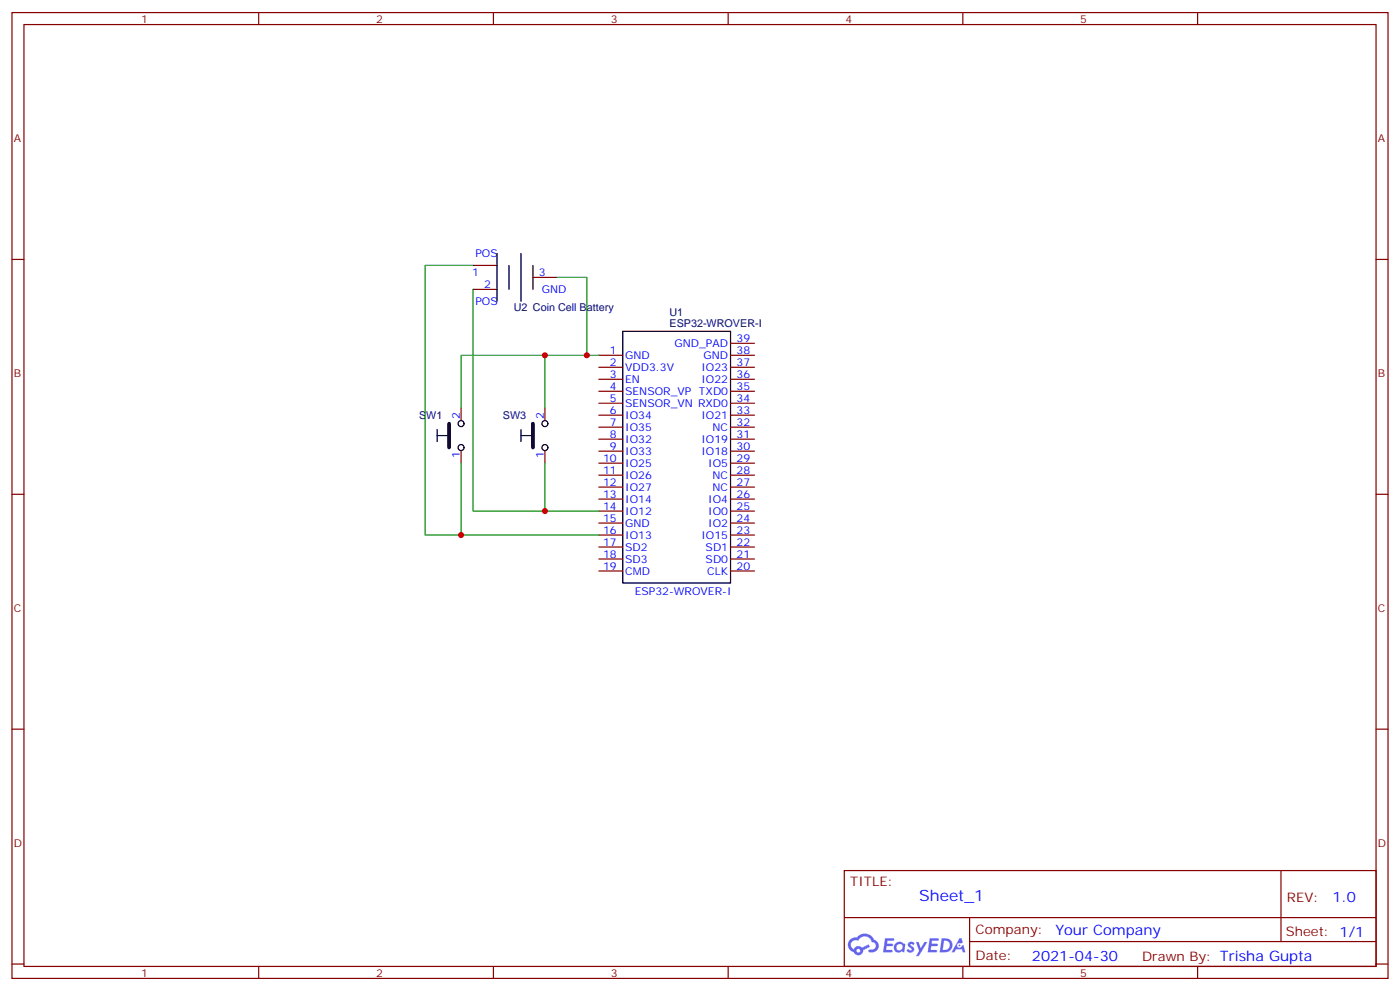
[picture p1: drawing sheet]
<svg xmlns="http://www.w3.org/2000/svg" width="412mm" height="292mm" viewBox="0 0 412 292" stroke-linecap="round" stroke-linejoin="round" font-family="sans-serif">
<g fill="none" stroke="#870000" stroke-width=".35">
<path d="M3.5 3.7h405.4v284.3h-405.4zM7.1 7.2h398.2v277.3h-398.2zM76.2 3.7v3.5M145.3 3.7v3.5M214.5 3.7v3.5M283.6 3.7v3.5M352.8 3.7v3.5M3.5 76.4h3.6M405.3 76.4h3.6M3.5 145.5h3.6M405.3 145.5h3.6M3.5 214.7h3.6"/>
<path d="M405.3 214.7h3.6M248.7 256.3h156.6v28.2h-156.6zM377.3 256.3v20.9M248.7 270.1h156.5M285.6 277.2h119.6M285.6 270.1v14.2M3.5 283.8h3.6M76.2 284.5v3.5M145.3 284.5v3.5M214.5 284.5v3.5M283.6 284.5v3.5M352.8 284.5v3.5"/>
<path d="M405.3 283.8h3.6"/>
</g>
<g fill="#5487ff">
<path d="M267.7 277.5a1.22 1.22 0 0 1 1.7 .2l-.4 .6a.47 .47 0 0 0-.3-.4 .47 .47 0 0 0-.5 .2l.1 .2a1.14 1.14 0 0 1 .8 1.8 1.14 1.14 0 0 1-1.9 0l-.2-.2 .5-.6 .7 .5a.29 .29 0 0 0 .3-.3 .29 .29 0 0 0-.2-.3 1.04 1.04 0 0 1-.6-1.7z"/>
<path d="M260.7 276.2h2.4l.3 .2-.2 .5-1.8 .1-.1 .8h1.5l.3 .4-.3 .4h-1.6l-.2 1.1h1.7l.2 .3-.2 .3-2.6 .1z"/>
<path d="M273.8 276.2h2.4l.3 .2-.1 .5-1.8 .1-.2 .8h1.6l.3 .4-.4 .4-1.6-.1-.1 1.1 1.7 .1 .2 .3-.2 .3-2.6 .1z"/>
<path d="M282.6 276.2h.7l.3 1.3-.6 .3a.69 .69 0 0 0-1 .3 .69 .69 0 0 0 .4 .9 .69 .69 0 0 0 .9-.6l.5-.2 .6 2.2h-.8l-.2-.9h-1.8l-.5 .9h-.8z"/>
<path d="M269.8 277.3h.8l.6 1.8 1.1-1.8h.9l-2.6 4.2h-.8l.9-1.5z"/>
<path d="M277.4 276.2l-.6 4.2h1.3a2.11 2.11 0 0 0 2.5-2.1 2.11 2.11 0 0 0-2.5-2.1zM278.1 277a1.39 1.39 0 0 1 1.7 1.4 1.39 1.39 0 0 1-1.8 1.2h-.3z"/>
<path d="M263.7 277.8a1.54 1.54 0 0 0-.1 2.2 1.54 1.54 0 0 0 2.2 .1l.6 .3 .3-2.3-.2-.3h-.4a1.49 1.49 0 0 0-2.4 0zM264 278.8a.94 .94 0 0 1 1.8 0 .94 .94 0 0 1-1.8 0z"/>
<path d="M250.4 276.6a2.18 2.18 0 0 0 1.1 3.7 1.44 1.44 0 0 0 1.6 .9 1.44 1.44 0 0 0 1.2-1.4l2-1.1-.5-.7-1.9 1a1.47 1.47 0 0 0-2.4 .4 1.39 1.39 0 0 1-.7-1.9 1.39 1.39 0 0 1 2-.5 2.12 2.12 0 0 1 2.2-1.3 2.12 2.12 0 0 1 1.9 1.7 1.14 1.14 0 0 1 1.1 1.4 1.14 1.14 0 0 1-1.7 .7 .43 .43 0 0 0-.5 .4 .43 .43 0 0 0 .4 .5 1.98 1.98 0 0 0 2.5-1.2 1.98 1.98 0 0 0-1.2-2.6 3.1 3.1 0 0 0-5.3-.6l-.9 .1zM252.3 279.9a.55 .55 0 0 1 1.1 0 .55 .55 0 0 1-1.1 0z"/>
<circle cx="282.6" cy="278.3" r=".26"/>
</g>
<g fill="none" stroke="#000" stroke-width=".35">
<path d="M146.4 74.6v14.1M149.9 78.1v7.1M153.5 74.6v14.1M157 78.1v7.1M183.4 97.5h31.8v74.1h-31.8zM128.8 128.2h3.5M128.8 126.5v3.5M153.5 128.2h3.5M153.5 126.5v3.5"/>
<circle cx="135.8" cy="124.7" r=".88"/>
<circle cx="135.8" cy="131.8" r=".88"/>
<circle cx="160.5" cy="124.7" r=".88"/>
<circle cx="160.5" cy="131.8" r=".88"/>
</g>
<g fill="none" stroke="#870000" stroke-width=".35">
<path d="M139.3 78.1h7.1M139.3 85.2h7.1M157 81.7h7M176.4 104.6h7M176.4 108.1h7M176.4 111.7h7M176.4 115.2h7M176.4 118.7h7M215.2 104.6h7M215.2 108.1h7M215.2 111.7h7M215.2 115.2h7"/>
<path d="M215.2 118.7h7M215.2 101.1h7M135.8 120.1v3.5M135.8 132.8v3.5M160.5 120.1v3.5M160.5 132.8v3.5M176.4 122.2h7M176.4 125.8h7M176.4 129.3h7M176.4 132.8h7M176.4 136.3h7M176.4 139.9h7"/>
<path d="M215.2 122.2h7M215.2 125.8h7M215.2 129.3h7M215.2 132.8h7M215.2 136.3h7M215.2 139.9h7M176.4 143.4h7M176.4 146.9h7M176.4 150.5h7M176.4 154h7M176.4 157.5h7M215.2 143.4h7"/>
<path d="M215.2 146.9h7M215.2 150.5h7M215.2 154h7M215.2 157.5h7M176.4 161h7M176.4 164.6h7M176.4 168.1h7M215.2 161h7M215.2 164.6h7M215.2 168.1h7"/>
</g>
<path d="M132.3 124.7v7.1M157 124.7v7.1" fill="none" stroke="#000" stroke-width="1.1"/>
<path d="M139.3 78.1h-14.1v79.4h10.6M139.3 85.2v65.3h21.2M164 81.7h8.9v22.9M160.5 104.6v15.5M176.4 104.6h-40.6v15.5M135.8 136.3v21.2h40.6M160.5 136.3v14.2h15.9" fill="none" stroke="#008700" stroke-width=".35"/>
<g fill="#c00">
<circle cx="160.5" cy="104.6" r=".88"/>
<circle cx="135.8" cy="157.5" r=".88"/>
<circle cx="160.5" cy="150.5" r=".88"/>
<circle cx="172.9" cy="104.6" r=".88"/>
</g>
<text font-size="4.6" fill="#00f" x="270.8" y="265.3">Sheet_1</text>
<g font-size="4.2" fill="#00f">
<text x="392.5" y="265.6">1.0</text>
<text x="310.9" y="275.1">Your Company</text>
<text x="304" y="282.9">2021-04-30</text>
</g>
<g font-size="3.9" fill="#800">
<text x="250.5" y="260.9">TITLE:</text>
<text x="379.1" y="265.6">REV:</text>
<text x="287.4" y="275.1">Company:</text>
<text x="378.7" y="275.7">Sheet: 1/1</text>
<text x="287.4" y="282.8">Date:</text>
<text x="336.4" y="282.8">Drawn By: Trisha Gupta</text>
</g>
<g font-size="3.2" fill="#800">
<text x="41.6" y="6.7">1</text>
<text x="110.8" y="6.7">2</text>
<text x="179.9" y="6.7">3</text>
<text x="249.1" y="6.7">4</text>
<text x="318.2" y="6.7">5</text>
<text x="4.1" y="41.8">A</text>
<text x="405.9" y="41.8">A</text>
<text x="4.1" y="110.9">B</text>
<text x="405.9" y="110.9">B</text>
<text x="4.1" y="180.1">C</text>
<text x="405.9" y="180.1">C</text>
<text x="4.1" y="249.2">D</text>
<text x="405.9" y="249.2">D</text>
<text x="41.6" y="287.5">1</text>
<text x="110.8" y="287.5">2</text>
<text x="179.9" y="287.5">3</text>
<text x="249.1" y="287.5">4</text>
<text x="318.2" y="287.5">5</text>
</g>
<g font-size="3.2" fill="#00f">
<text x="140.1" y="75.7">POS</text>
<text x="139.1" y="81.3">1</text>
<text x="158.7" y="81.3">3</text>
<text x="140.1" y="89.8">POS</text>
<text x="142.6" y="84.8">2</text>
<text x="159.6" y="86.3">GND</text>
<text x="217" y="100.7">39</text>
<text x="179.7" y="104.2">1</text>
<text x="179.7" y="107.8">2</text>
<text x="184.1" y="105.7">GND</text>
<text x="198.7" y="102.1">GND_PAD</text>
<text x="207.2" y="105.7">GND</text>
<text x="217" y="107.8">37</text>
<text x="217" y="104.2">38</text>
<text x="179.7" y="111.3">3</text>
<text x="184.1" y="109.2">VDD3.3V</text>
<text x="184.1" y="112.7">EN</text>
<text x="206.6" y="112.7">IO22</text>
<text x="206.6" y="109.2">IO23</text>
<text x="217" y="111.3">36</text>
<text x="179.7" y="114.8">4</text>
<text x="179.7" y="118.4">5</text>
<text x="184.1" y="116.2">SENSOR_VP</text>
<text x="184.1" y="119.8">SENSOR_VN RXD0</text>
<text x="205.9" y="116.2">TXD0</text>
<text x="217" y="118.4">34</text>
<text x="217" y="114.8">35</text>
<text x="135.5" y="123.3" transform="rotate(-90 135.5 123.3)">2</text>
<text x="160.2" y="123.3" transform="rotate(-90 160.2 123.3)">2</text>
<text x="179.7" y="121.9">6</text>
<text x="179.7" y="125.4">7</text>
<text x="184.1" y="123.3">IO34</text>
<text x="206.6" y="123.3">IO21</text>
<text x="217" y="125.4">32</text>
<text x="217" y="121.9">33</text>
<text x="179.7" y="128.9">8</text>
<text x="184.1" y="126.8">IO35</text>
<text x="184.1" y="130.4">IO32</text>
<text x="206.6" y="130.4">IO19</text>
<text x="209.9" y="126.8">NC</text>
<text x="217" y="128.9">31</text>
<text x="135.5" y="134.8" transform="rotate(-90 135.5 134.8)">1</text>
<text x="160.2" y="134.8" transform="rotate(-90 160.2 134.8)">1</text>
<text x="177.6" y="136">10</text>
<text x="179.7" y="132.5">9</text>
<text x="184.1" y="133.9">IO33</text>
<text x="184.1" y="137.4">IO25</text>
<text x="206.6" y="133.9">IO18</text>
<text x="208.6" y="137.4">IO5</text>
<text x="217" y="136">29</text>
<text x="217" y="132.5">30</text>
<text x="177.6" y="139.5">11</text>
<text x="177.6" y="143.1">12</text>
<text x="184.1" y="140.9">IO26</text>
<text x="209.9" y="140.9">NC</text>
<text x="217" y="143.1">27</text>
<text x="217" y="139.5">28</text>
<text x="177.6" y="146.6">13</text>
<text x="184.1" y="144.5">IO27</text>
<text x="184.1" y="148">IO14</text>
<text x="208.6" y="148">IO4</text>
<text x="209.9" y="144.5">NC</text>
<text x="217" y="146.6">26</text>
<text x="177.6" y="150.1">14</text>
<text x="177.6" y="153.6">15</text>
<text x="184.1" y="151.5">IO12</text>
<text x="184.1" y="155">GND</text>
<text x="208.6" y="155">IO2</text>
<text x="208.6" y="151.5">IO0</text>
<text x="217" y="153.6">24</text>
<text x="217" y="150.1">25</text>
<text x="177.6" y="157.2">16</text>
<text x="177.6" y="160.7">17</text>
<text x="184.1" y="158.6">IO13</text>
<text x="206.6" y="158.6">IO15</text>
<text x="217" y="160.7">22</text>
<text x="217" y="157.2">23</text>
<text x="177.6" y="164.2">18</text>
<text x="177.6" y="167.7">19</text>
<text x="184.1" y="162.1">SD2</text>
<text x="184.1" y="165.6">SD3</text>
<text x="207.9" y="165.6">SD0</text>
<text x="207.9" y="162.1">SD1</text>
<text x="217" y="167.7">20</text>
<text x="217" y="164.2">21</text>
<text x="184.1" y="169.2">CMD</text>
<text x="208.3" y="169.2">CLK</text>
<text x="187" y="175.2">ESP32-WROVER-I</text>
</g>
<g font-size="3.2" fill="#000080">
<text x="151.4" y="91.7">U2 Coin Cell Battery</text>
<text x="197.2" y="93.1">U1</text>
<text x="197.2" y="96.1">ESP32-WROVER-I</text>
<text x="123.4" y="123.3">SW1</text>
<text x="148.1" y="123.3">SW3</text>
</g>
</svg>
